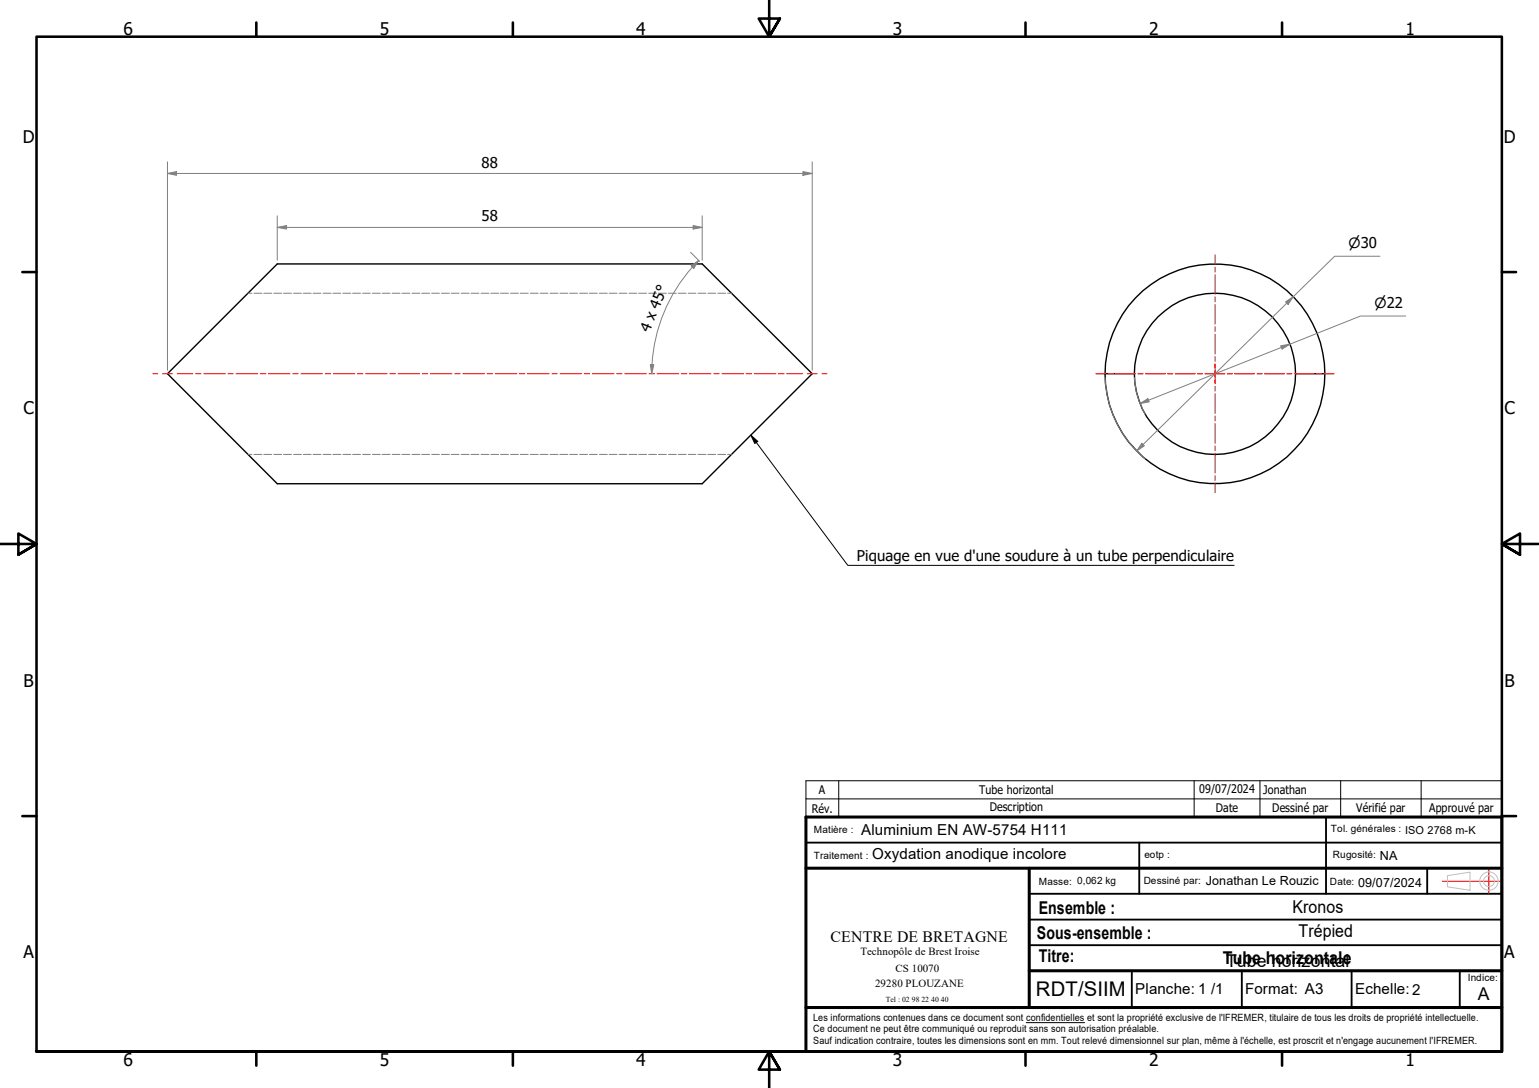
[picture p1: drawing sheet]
<svg xmlns="http://www.w3.org/2000/svg" width="420mm" height="297mm" viewBox="0 0 420 297" stroke-linecap="round" stroke-linejoin="round" font-family="sans-serif">
<path d="M45.7 102l30-29.9h116l30 29.9-30 30.1h-116zM301.7 102a30 30 0 0 0 30 30 30 30 0 0 0 30-30M301.7 102a30 30 0 0 1 30-29.9 30 30 0 0 1 30 29.9M301.7 102h8M309.7 102a22 22 0 0 0 22 22.1 22 22 0 0 0 22-22.1M309.7 102a22 22 0 0 1 22-21.9 22 22 0 0 1 22 21.9M353.7 102h8" fill="none" stroke="#000" stroke-width=".38"/>
<g fill="none" stroke="#808080" stroke-width=".27">
<path d="M67.7 80.1h1.1M69.3 80.1h2.2M72 80.1h2.2M74.7 80.1h2.2M77.4 80.1h2.2M80.1 80.1h2.2M82.8 80.1h2.2M85.5 80.1h2.1M88.2 80.1h2.2M90.9 80.1h2.1M93.6 80.1h2.2M96.3 80.1h2.1"/>
<path d="M99 80.1h2.1M101.7 80.1h2.1M104.3 80.1h2.2M107.1 80.1h2.1M109.7 80.1h2.2M112.5 80.1h2.1M115.1 80.1h2.2M117.9 80.1h2.1M120.5 80.1h2.2M123.2 80.1h2.1M125.9 80.1h2.2M128.6 80.1h2.1"/>
<path d="M131.3 80.1h2.2M134 80.1h2.1M136.7 80.1h2.1M139.4 80.1h2.1M142 80.1h2.2M144.8 80.1h2.1M147.4 80.1h2.2M150.2 80.1h2.1M152.8 80.1h2.2M155.5 80.1h2.2M158.2 80.1h2.2M160.9 80.1h2.2"/>
<path d="M163.6 80.1h2.2M166.3 80.1h2.2M169 80.1h2.1M171.7 80.1h2.2M174.4 80.1h2.1M177.1 80.1h2.2M179.8 80.1h2.1M182.5 80.1h2.2M185.2 80.1h2.1M187.9 80.1h2.1M190.6 80.1h2.1M193.2 80.1h2.2"/>
<path d="M196 80.1h2.1M198.6 80.1h1.1M67.7 124.1h1.1M69.3 124.1h2.2M72 124.1h2.2M74.7 124.1h2.2M77.4 124.1h2.2M80.1 124.1h2.2M82.8 124.1h2.2M85.5 124.1h2.1M88.2 124.1h2.2M90.9 124.1h2.1"/>
<path d="M93.6 124.1h2.2M96.3 124.1h2.1M99 124.1h2.1M101.7 124.1h2.1M104.3 124.1h2.2M107.1 124.1h2.1M109.7 124.1h2.2M112.5 124.1h2.1M115.1 124.1h2.2M117.9 124.1h2.1M120.5 124.1h2.2M123.2 124.1h2.1"/>
<path d="M125.9 124.1h2.2M128.6 124.1h2.1M131.3 124.1h2.2M134 124.1h2.1M136.7 124.1h2.1M139.4 124.1h2.1M142 124.1h2.2M144.8 124.1h2.1M147.4 124.1h2.2M150.2 124.1h2.1M152.8 124.1h2.2M155.5 124.1h2.2"/>
<path d="M158.2 124.1h2.2M160.9 124.1h2.2M163.6 124.1h2.2M166.3 124.1h2.2M169 124.1h2.1M171.7 124.1h2.2M174.4 124.1h2.1M177.1 124.1h2.2M179.8 124.1h2.1M182.5 124.1h2.2M185.2 124.1h2.1M187.9 124.1h2.1"/>
<path d="M190.6 124.1h2.1M193.2 124.1h2.2M196 124.1h2.1M198.6 124.1h1.1"/>
</g>
<!-- layer: Cadre (ISO) -->
<g fill="none" stroke="#000" stroke-width=".7">
<path d="M70 6.1v3.9M140 6.1v3.9M210 0v10l-2.9-4.9h5.8l-2.9 4.9 2.9-4.9M280 6.1v3.9M350 6.1v3.9M6.1 74.3h3.9M410 74.3h3.9M0 148.5h10l-5-2.8v5.7l5-2.9-5 2.9M420 148.5h-10l5-2.8v5.7l-5-2.9 5 2.9M6.1 222.8h3.9M410 222.8h3.9M10 287.1v-277.1h400v277.1h-400h400"/>
<path d="M70 287.1v3.8M140 287.1v3.8M212.9 292l-2.9-4.9 2.9 4.9h-5.8l2.9-4.9v9.9M280 287.1v3.8M350 287.1v3.8"/>
</g>
<path d="M220 230h190M311 230v14M362 223.1v20.9M389.6 237v7M281 244h129M281 251.1h129M281 258h129M309 265v10.1M339 265v9.9M369 265v9.9M398.5 265v10.1" fill="none" stroke="#000" stroke-width=".51"/>
<path d="M220 237h190M281 237v38.1M220 275.1h190M281 265h129M220 287.1v-64h190v64" fill="none" stroke="#000" stroke-width=".83"/>
<!-- layer: AXE -->
<path d="M406.5 237.3v6.5M393.8 240.6h16" fill="none" stroke="#f00" stroke-width=".27"/>
<!-- layer: CONTOUR -->
<g fill="none" stroke="#c0c0c0" stroke-width=".27">
<path d="M395.2 239.1l6.1-1v5l-6.1-1z"/>
<circle cx="406.5" cy="240.6" r="2.51"/>
<circle cx="406.5" cy="240.6" r="1.49"/>
</g>
<!-- layer: Symboles(ISO)_IFREMER2 -->
<path d="M280.2 279.2h15.9" fill="none" stroke="#000" stroke-width=".27"/>
<!-- layer: Symboles(ISO)_IFREMER -->
<path d="M220 218.1v5h190v-9.9h-190v4.9h190M229 213.2v9.9M326 213.2v9.9M344 213.2v9.9M366 213.2v9.9M388 213.2v9.9" fill="none" stroke="#000" stroke-width=".27"/>
<g fill="none" stroke="#f00" stroke-width=".27">
<path d="M41.7 102h1.4M44.4 102h2.7M48.4 102h4.2M53.4 102h1.5M55.6 102h5.9M62.2 102h1.5M64.5 102h5.9M71.1 102h1.5M73.3 102h5.9M79.9 102h1.5M82.2 102h5.8M88.8 102h1.4"/>
<path d="M91 102h5.9M97.6 102h1.5M99.8 102h5.9M106.4 102h1.5M108.6 102h6M115.3 102h1.5M117.5 102h5.9M124.1 102h1.5M126.4 102h5.9M133 102h1.4M135.2 102h5.9M141.8 102h1.5"/>
<path d="M144 102h5.9M150.7 102h1.4M152.9 102h5.8M159.5 102h1.5M161.7 102h5.9M168.3 102h1.5M170.6 102h5.9M177.2 102h1.5M179.4 102h5.9M186.1 102h1.4M188.2 102h5.9M194.9 102h1.4"/>
<path d="M197.1 102h5.9M203.7 102h1.5M205.9 102h5.9M212.5 102h1.6M214.8 102h4.3M220.4 102h2.7M224.4 102h1.3"/>
</g>
<!-- layer: Marque de centre(ISO)_IFREMER -->
<g fill="none" stroke="#f00" stroke-width=".27">
<path d="M331.7 69.6v2.6M331.7 72.9v1.4M331.7 75v5.4M331.7 81.1v1.3M331.7 83.1v5.4M331.7 89.2v1.3M331.7 91.2v5.4M331.7 97.3v1.4M331.7 99.4v5.4M299.2 102h2.7M302.6 102h1.3M304.6 102h5.4"/>
<path d="M310.7 102h1.3M312.7 102h5.4M318.8 102h1.4M320.9 102h5.4M327 102h1.3M329 102h5.4M331.7 105.5v1.3M331.7 107.5v5.4M331.7 113.6v1.3M331.7 115.6v5.4M335.1 102h1.3M337.1 102h5.4"/>
<path d="M343.2 102h1.4M345.2 102h5.4M351.3 102h1.4M353.4 102h5.4M359.5 102h1.3M361.5 102h2.7M331.7 121.7v1.3M331.7 123.7v5.4M331.7 129.8v1.4M331.7 131.9v2.6"/>
</g>
<!-- layer: Cotes(ISO)_IFREMER -->
<path d="M353.1 81l-1.8 1.8" fill="none" stroke="#808080" stroke-width=".27"/>
<path d="M351 82.4l2.1-1.4-1.4 2.1z" fill-rule="evenodd" fill="#808080"/>
<path d="M351 82.4l2.1-1.4-1.4 2.1zM312.1 121.3l-1.8 1.8" fill="none" stroke="#808080" stroke-width=".27"/>
<path d="M311.7 121l.7 .7-2.1 1.4z" fill-rule="evenodd" fill="#808080"/>
<path d="M376.7 70h-12.3l-11.3 11M351.3 82.8l-39.2 38.5M352.2 94l-2.4 .9M301.7 103.1a30 30 0 0 0 10.9 22.1M311.7 121l.7 .7-2.1 1.4z" fill="none" stroke="#808080" stroke-width=".27"/>
<path d="M349.6 94.4l2.6-.4-2.2 1.3z" fill-rule="evenodd" fill="#808080"/>
<path d="M349.6 94.4l2.6-.4-2.2 1.3zM313.6 109.3l-2.3 .9" fill="none" stroke="#808080" stroke-width=".27"/>
<path d="M311.3 110.2l2.1-1.4 .4 .9z" fill-rule="evenodd" fill="#808080"/>
<path d="M45.7 47.4h2.5M349.8 94.9l-36.2 14.4M383.8 86.3h-12.4l-19.2 7.7M309.7 103.1a22 22 0 0 0 2.9 9.9M311.3 110.2l2.1-1.4 .4 .9z" fill="none" stroke="#808080" stroke-width=".27"/>
<path d="M45.7 47.4l2.5-.6v1.1z" fill-rule="evenodd" fill="#808080"/>
<path d="M45.7 47.4l2.5-.6v1.1zM219.2 47.4h2.5" fill="none" stroke="#808080" stroke-width=".27"/>
<path d="M219.2 46.8l2.5 .6-2.5 .5z" fill-rule="evenodd" fill="#808080"/>
<path d="M45.7 44.2v56.9M48.2 47.4h171M219.2 46.8l2.5 .6-2.5 .5zM221.7 44.2v56.9M190.8 71.1l-1.8 1.8" fill="none" stroke="#808080" stroke-width=".27"/>
<path d="M188.7 72.6l2.1-1.5-1.4 2.2z" fill-rule="evenodd" fill="#808080"/>
<path d="M188.7 72.6l2.1-1.5-1.4 2.2zM178 99.6l-.1 2.4" fill="none" stroke="#808080" stroke-width=".27"/>
<path d="M177.5 99.6h1l-.6 2.4z" fill-rule="evenodd" fill="#808080"/>
<path d="M188.5 68.9l2.5 2.5M189 72.9a43.8 43.8 0 0 0-11 26.7M189.2 62.1h2.5M177.5 99.6h1l-.6 2.4z" fill="none" stroke="#808080" stroke-width=".27"/>
<!-- layer: Symboles(ISO)_IFREMER -->
<path d="M205 118.8l1.9 1.7-.8 .6zM205 118.8l26.5 35.6h105.4" fill="none" stroke="#000" stroke-width=".27"/>
<path d="M205 118.8l1.9 1.7-.8 .6z" fill-rule="evenodd" fill="#000"/>
<!-- layer: Cotes(ISO)_IFREMER -->
<path d="M189.2 61.6l2.5 .5-2.5 .4z" fill-rule="evenodd" fill="#808080"/>
<path d="M75.7 62.1h2.5M189.2 61.6l2.5 .5-2.5 .4z" fill="none" stroke="#808080" stroke-width=".27"/>
<path d="M75.7 62.1l2.5-.5v.9z" fill-rule="evenodd" fill="#808080"/>
<path d="M75.7 58.9v12.1M191.7 58.9v12.1M75.7 62.1l2.5-.5v.9zM78.2 62.1h111" fill="none" stroke="#808080" stroke-width=".27"/>
<text font-size="5.5" x="282.8" y="272">RDT/SIIM</text>
<g font-size="4.8">
<text x="33.7" y="9.6">6</text>
<text x="103.7" y="9.6">5</text>
<text x="173.7" y="9.6">4</text>
<text x="243.7" y="9.6">3</text>
<text x="313.7" y="9.6">2</text>
<text x="383.7" y="9.6">1</text>
<text x="6.2" y="38.9">D</text>
<text x="410.5" y="38.9">D</text>
<text x="6.4" y="113.1">C</text>
<text x="410.7" y="113.1">C</text>
<text x="6.4" y="187.4">B</text>
<text x="410.7" y="187.4">B</text>
<text x="283.6" y="249.4">Ensemble :</text>
<text x="352.9" y="249.3">Kronos</text>
<text x="283.1" y="256.3">Sous-ensemble :</text>
<text x="354.5" y="255.8">Trépied</text>
<text x="6.4" y="261.7">A</text>
<text x="283.6" y="262.7">Titre:</text>
<text x="333.8" y="263.3">TTuubbeehhoorirzizoonntatalel</text>
<text x="410.7" y="261.7">A</text>
<text x="403.4" y="273.1">A</text>
<text x="33.7" y="290.9">6</text>
<text x="103.7" y="290.9">5</text>
<text x="173.7" y="290.9">4</text>
<text x="243.7" y="290.9">3</text>
<text x="313.7" y="290.9">2</text>
<text x="383.7" y="290.9">1</text>
</g>
<text font-size="4.3" x="226.8" y="257.2">CENTRE DE BRETAGNE</text>
<g font-size="4.1">
<text x="131.4" y="45.8">88</text>
<text x="131.4" y="60.4">58</text>
<text x="177.3" y="90.9" transform="rotate(-68 177.3 90.9)">4 x 45°</text>
<text x="233.9" y="153.2">Piquage en vue d'une soudure à un tube perpendiculaire</text>
<text x="235.1" y="228">Aluminium EN AW-5754 H111</text>
<text x="238.1" y="234.6">Oxydation anodique incolore</text>
<text x="309.9" y="271.5">Planche: 1 /1</text>
<text x="339.9" y="271.5">Format: A3</text>
<text x="370" y="271.5">Echelle:2</text>
</g>
<g font-size="3.9">
<text x="368.1" y="67.7">⌀30</text>
<text x="375.2" y="84">⌀22</text>
</g>
<g font-size="3.4">
<text x="376.7" y="234.8">NA</text>
<text x="329.2" y="241.7">Jonathan Le Rouzic</text>
<text x="370.8" y="242.2">09/07/2024</text>
</g>
<g font-size="3.2">
<text x="221.6" y="221.9">Rév.</text>
<text x="223.6" y="216.8">A</text>
<text x="267.3" y="216.8">Tube horizontal</text>
<text x="270.2" y="221.4">Description</text>
<text x="327.4" y="216.6">09/07/2024</text>
<text x="331.9" y="221.7">Date</text>
<text x="344.9" y="216.8">Jonathan</text>
<text x="347.3" y="221.6">Dessiné par</text>
<text x="370.3" y="221.6">Vérifié par</text>
<text x="390.2" y="221.6">Approuvé par</text>
</g>
<g font-size="3">
<text x="234.9" y="260.8">Technopôle de Brest Iroise</text>
<text x="238.9" y="269.5">29280 PLOUZANE</text>
<text x="244.5" y="265.4">CS 10070</text>
</g>
<g font-size="2.7">
<text x="222.2" y="227.5">Matière :</text>
<text x="363.3" y="227.3">Tol. générales : ISO 2768 m-K</text>
<text x="222.2" y="234.5">Traitement :</text>
<text x="312.4" y="234.3">eotp :</text>
<text x="363.9" y="234.2">Rugosité:</text>
<text x="283.7" y="241.5">Masse: 0,062 kg</text>
<text x="312.2" y="241.5">Dessiné par:</text>
<text x="363.1" y="241.7">Date:</text>
<text x="400.7" y="267.9">Indice:</text>
<text x="222" y="278.8">Les informations contenues dans ce document sont confidentielles et sont la propriété exclusive de l'IFREMER, titulaire de tous les droits de propriété intellectuelle.</text>
<text x="222" y="281.9">Ce document ne peut être communiqué ou reproduit sans son autorisation préalable.</text>
<text x="222" y="285">Sauf indication contraire, toutes les dimensions sont en mm. Tout relevé dimensionnel sur plan, même à l'échelle, est proscrit et n'engage aucunement l'IFREMER.</text>
</g>
<g font-size="2.1">
<text x="241.8" y="273.5">Tel : 02</text>
<text x="248.9" y="273.5">98</text>
<text x="251.6" y="273.5">22</text>
<text x="254.2" y="273.5">40</text>
<text x="256.9" y="273.5">40</text>
</g>
</svg>
